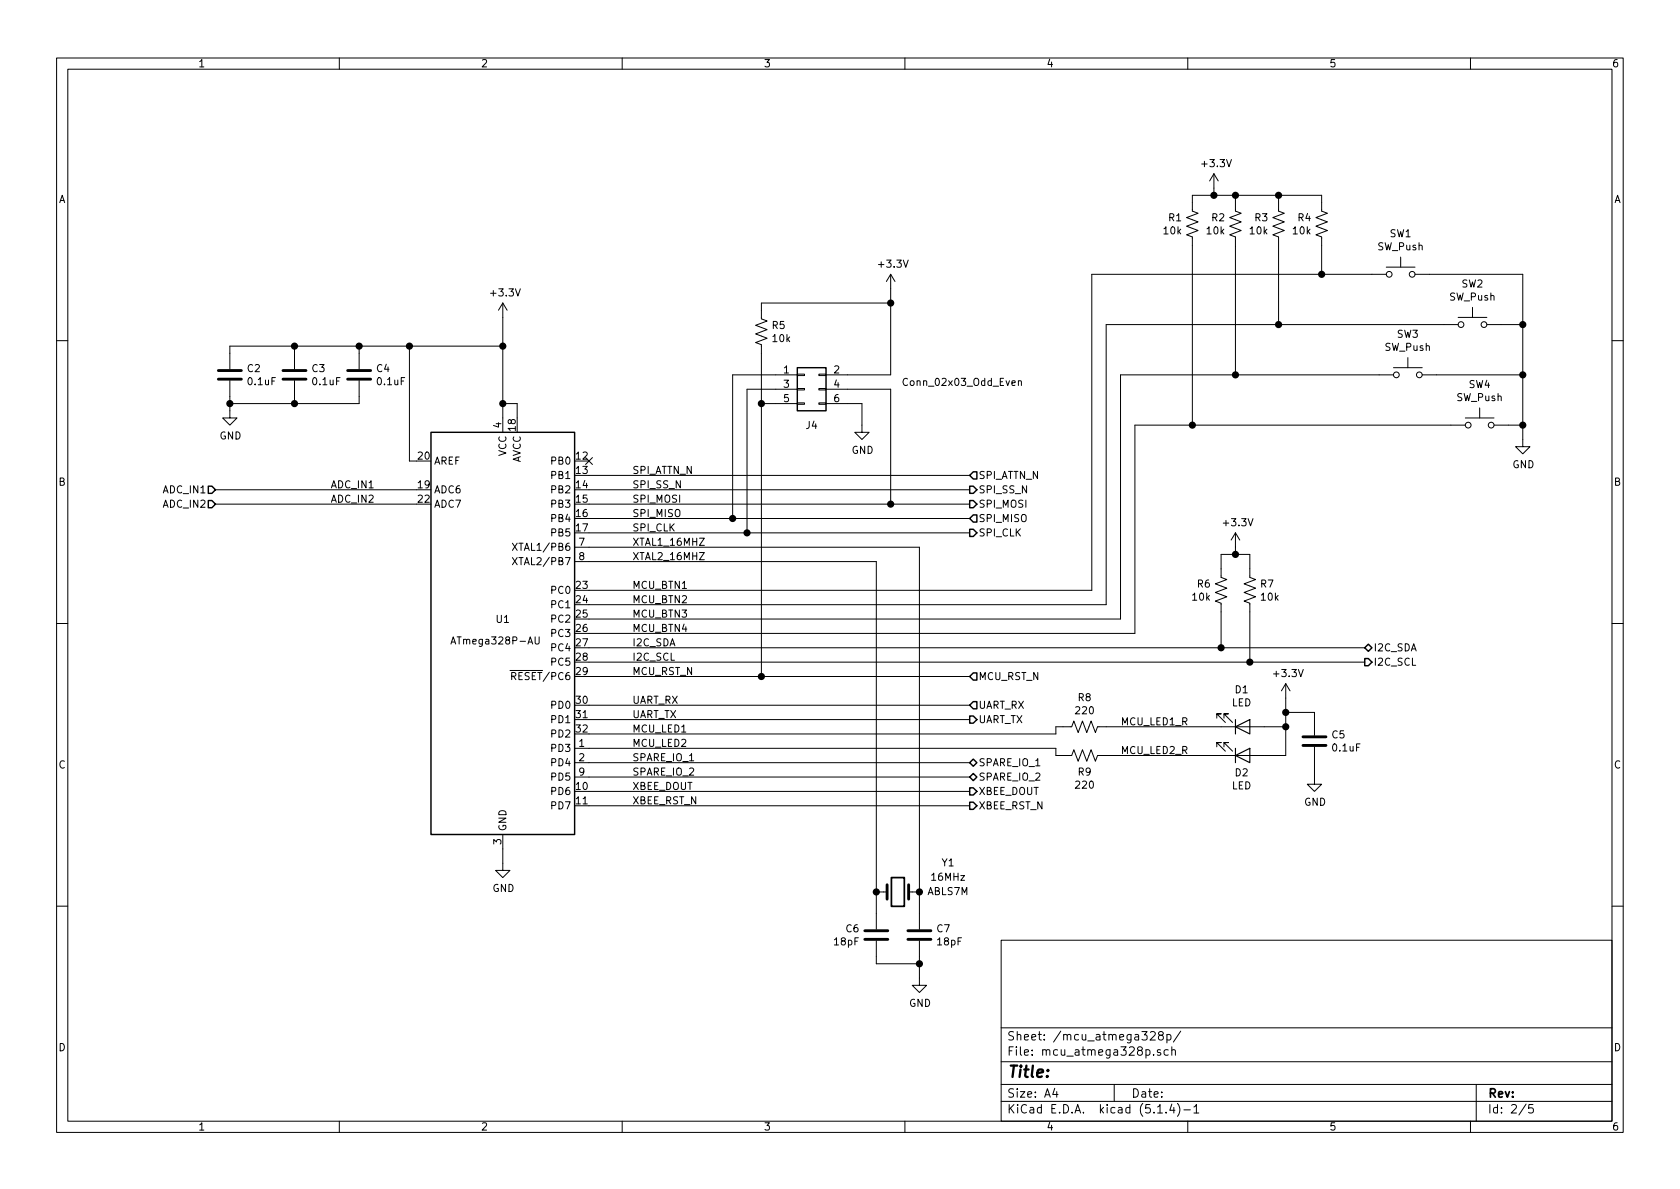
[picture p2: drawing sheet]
EESchema Schematic File Version 4
LIBS:wiproc-cache
EELAYER 30 0
EELAYER END
$Descr A4 11693 8268
encoding utf-8
Sheet 2 5
Title ""
Date ""
Rev ""
Comp ""
Comment1 ""
Comment2 ""
Comment3 ""
Comment4 ""
$EndDescr
Wire Wire Line
	4100 3500 6200 3500
Wire Wire Line
	4100 3600 5100 3600
Wire Wire Line
	4100 3700 5200 3700
$Comp
L Device:Crystal Y1
U 1 1
P 6250 6200
F 0 "Y1" H 5900 6000 50  0000 C CNN
F 1 "16MHz" H 5900 6100 50  0000 C CNN
F 2 "Crystal:Crystal_SMD_ECS_CSM3X-2Pin_7.6x4.1mm" H 6250 6200 50  0001 C CNN
F 3 "~" H 6250 6200 50  0001 C CNN
F 4 "ABLS7M" H 5900 6200 50  0000 C CNN "PN"
	1    6250 6200
	-1   0    0    1   
$EndComp
$Comp
L Device:C C6
U 1 1
P 6100 6500
F 0 "C6" H 5986 6546 50  0000 R CNN
F 1 "18pF" H 5986 6455 50  0000 R CNN
F 2 "Capacitor_SMD:C_0603_1608Metric_Pad1.05x0.95mm_HandSolder" H 6138 6350 50  0001 C CNN
F 3 "~" H 6100 6500 50  0001 C CNN
	1    6100 6500
	1    0    0    -1  
$EndComp
$Comp
L Device:C C7
U 1 1
P 6400 6500
F 0 "C7" H 6515 6546 50  0000 L CNN
F 1 "18pF" H 6515 6455 50  0000 L CNN
F 2 "Capacitor_SMD:C_0603_1608Metric_Pad1.05x0.95mm_HandSolder" H 6438 6350 50  0001 C CNN
F 3 "~" H 6400 6500 50  0001 C CNN
	1    6400 6500
	1    0    0    -1  
$EndComp
$Comp
L power:GND #PWR016
U 1 1
P 6400 6800
F 0 "#PWR016" H 6400 6550 50  0001 C CNN
F 1 "GND" H 6405 6627 50  0000 C CNN
F 2 "" H 6400 6800 50  0001 C CNN
F 3 "" H 6400 6800 50  0001 C CNN
	1    6400 6800
	1    0    0    -1  
$EndComp
Text Label 4400 3300 0    50   ~ 0
SPI_ATTN_N
Text Label 4400 3400 0    50   ~ 0
SPI_SS_N
Text Label 4400 3700 0    50   ~ 0
SPI_CLK
Text Label 4400 3500 0    50   ~ 0
SPI_MOSI
Text Label 4400 3600 0    50   ~ 0
SPI_MISO
Text Label 4400 3800 0    50   ~ 0
XTAL1_16MHZ
Text Label 4400 3900 0    50   ~ 0
XTAL2_16MHZ
$Comp
L Connector_Generic:Conn_02x03_Odd_Even J4
U 1 1
P 5600 2700
F 0 "J4" H 5650 2450 50  0000 C CNN
F 1 "Conn_02x03_Odd_Even" H 6700 2750 50  0000 C CNN
F 2 "Connector_PinHeader_2.54mm:PinHeader_2x03_P2.54mm_Vertical_SMD" H 5600 2700 50  0001 C CNN
F 3 "~" H 5600 2700 50  0001 C CNN
	1    5600 2700
	1    0    0    -1  
$EndComp
Wire Wire Line
	5400 2600 5100 2600
Wire Wire Line
	5100 2600 5100 3600
Connection ~ 5100 3600
Wire Wire Line
	5400 2700 5200 2700
Wire Wire Line
	5200 2700 5200 3700
Wire Wire Line
	5300 4700 4100 4700
Wire Wire Line
	5900 2700 6200 2700
Wire Wire Line
	6200 2700 6200 3500
Connection ~ 6200 3500
$Comp
L power:GND #PWR010
U 1 1
P 6000 2950
F 0 "#PWR010" H 6000 2700 50  0001 C CNN
F 1 "GND" H 6005 2777 50  0000 C CNN
F 2 "" H 6000 2950 50  0001 C CNN
F 3 "" H 6000 2950 50  0001 C CNN
	1    6000 2950
	1    0    0    -1  
$EndComp
Wire Wire Line
	5900 2800 6000 2800
Wire Wire Line
	6000 2800 6000 2950
$Comp
L power:+3.3V #PWR07
U 1 1
P 6200 2000
F 0 "#PWR07" H 6200 1850 50  0001 C CNN
F 1 "+3.3V" H 6215 2173 50  0000 C CNN
F 2 "" H 6200 2000 50  0001 C CNN
F 3 "" H 6200 2000 50  0001 C CNN
	1    6200 2000
	1    0    0    -1  
$EndComp
Wire Wire Line
	6200 2000 6200 2100
Wire Wire Line
	6200 2600 5900 2600
Wire Wire Line
	4100 3800 6400 3800
Wire Wire Line
	6400 6350 6400 6200
Connection ~ 6400 6200
Wire Wire Line
	4100 3900 6100 3900
Wire Wire Line
	6100 6350 6100 6200
Connection ~ 6100 6200
Wire Wire Line
	6100 6650 6100 6700
Wire Wire Line
	6100 6700 6400 6700
Wire Wire Line
	6400 6700 6400 6650
Wire Wire Line
	6400 6800 6400 6700
Connection ~ 6400 6700
Wire Wire Line
	6100 3900 6100 6200
Wire Wire Line
	4100 5500 6750 5500
Wire Wire Line
	4100 3300 6750 3300
Wire Wire Line
	4100 3400 6750 3400
Wire Wire Line
	6200 3500 6750 3500
Wire Wire Line
	5100 3600 6750 3600
Wire Wire Line
	6750 3700 5200 3700
Connection ~ 5200 3700
Text Label 4400 5000 0    50   ~ 0
UART_TX
Text Label 4400 4900 0    50   ~ 0
UART_RX
$Comp
L power:+3.3V #PWR08
U 1 1
P 3500 2200
F 0 "#PWR08" H 3500 2050 50  0001 C CNN
F 1 "+3.3V" H 3515 2373 50  0000 C CNN
F 2 "" H 3500 2200 50  0001 C CNN
F 3 "" H 3500 2200 50  0001 C CNN
	1    3500 2200
	1    0    0    -1  
$EndComp
Wire Wire Line
	3500 2900 3500 2800
Wire Wire Line
	3600 2900 3600 2800
Wire Wire Line
	3600 2800 3500 2800
Connection ~ 3500 2800
Wire Wire Line
	3500 2800 3500 2400
$Comp
L power:GND #PWR015
U 1 1
P 3500 6000
F 0 "#PWR015" H 3500 5750 50  0001 C CNN
F 1 "GND" H 3505 5827 50  0000 C CNN
F 2 "" H 3500 6000 50  0001 C CNN
F 3 "" H 3500 6000 50  0001 C CNN
	1    3500 6000
	1    0    0    -1  
$EndComp
Wire Wire Line
	3500 6000 3500 5900
Text Label 4400 4700 0    50   ~ 0
MCU_RST_N
$Comp
L Device:C C2
U 1 1
P 1600 2600
F 0 "C2" H 1715 2646 50  0000 L CNN
F 1 "0.1uF" H 1715 2555 50  0000 L CNN
F 2 "Capacitor_SMD:C_0603_1608Metric_Pad1.05x0.95mm_HandSolder" H 1638 2450 50  0001 C CNN
F 3 "~" H 1600 2600 50  0001 C CNN
	1    1600 2600
	1    0    0    -1  
$EndComp
$Comp
L power:GND #PWR09
U 1 1
P 1600 2850
F 0 "#PWR09" H 1600 2600 50  0001 C CNN
F 1 "GND" H 1605 2677 50  0000 C CNN
F 2 "" H 1600 2850 50  0001 C CNN
F 3 "" H 1600 2850 50  0001 C CNN
	1    1600 2850
	1    0    0    -1  
$EndComp
Wire Wire Line
	1600 2450 1600 2400
Connection ~ 3500 2400
Wire Wire Line
	3500 2400 3500 2200
Wire Wire Line
	2900 3200 2850 3200
Wire Wire Line
	2850 3200 2850 2400
Wire Wire Line
	2850 2400 3500 2400
$Comp
L Device:C C4
U 1 1
P 2500 2600
F 0 "C4" H 2615 2646 50  0000 L CNN
F 1 "0.1uF" H 2615 2555 50  0000 L CNN
F 2 "Capacitor_SMD:C_0603_1608Metric_Pad1.05x0.95mm_HandSolder" H 2538 2450 50  0001 C CNN
F 3 "~" H 2500 2600 50  0001 C CNN
	1    2500 2600
	1    0    0    -1  
$EndComp
Wire Wire Line
	1600 2750 1600 2800
$Comp
L Device:C C3
U 1 1
P 2050 2600
F 0 "C3" H 2165 2646 50  0000 L CNN
F 1 "0.1uF" H 2165 2555 50  0000 L CNN
F 2 "Capacitor_SMD:C_0603_1608Metric_Pad1.05x0.95mm_HandSolder" H 2088 2450 50  0001 C CNN
F 3 "~" H 2050 2600 50  0001 C CNN
	1    2050 2600
	1    0    0    -1  
$EndComp
Wire Wire Line
	1600 2400 2050 2400
Connection ~ 2850 2400
Wire Wire Line
	2050 2450 2050 2400
Connection ~ 2050 2400
Wire Wire Line
	2050 2400 2500 2400
Wire Wire Line
	2500 2450 2500 2400
Connection ~ 2500 2400
Wire Wire Line
	2500 2400 2850 2400
Wire Wire Line
	2500 2750 2500 2800
Wire Wire Line
	2500 2800 2050 2800
Connection ~ 1600 2800
Wire Wire Line
	1600 2800 1600 2850
Wire Wire Line
	2050 2750 2050 2800
Connection ~ 2050 2800
Wire Wire Line
	2050 2800 1600 2800
Wire Wire Line
	5300 4700 6750 4700
Connection ~ 5300 4700
Wire Wire Line
	5300 2450 5300 2800
Wire Wire Line
	5400 2800 5300 2800
Connection ~ 5300 2800
Wire Wire Line
	5300 2800 5300 4700
Wire Wire Line
	5300 2150 5300 2100
Wire Wire Line
	5300 2100 6200 2100
Connection ~ 6200 2100
Wire Wire Line
	6200 2100 6200 2600
Wire Wire Line
	4100 4900 6750 4900
Wire Wire Line
	4100 5000 6750 5000
Text HLabel 6750 3300 2    50   Input ~ 0
SPI_ATTN_N
Text HLabel 6750 3400 2    50   Output ~ 0
SPI_SS_N
Text HLabel 6750 3500 2    50   Output ~ 0
SPI_MOSI
Text HLabel 6750 3700 2    50   Output ~ 0
SPI_CLK
Text HLabel 6750 3600 2    50   Input ~ 0
SPI_MISO
Text HLabel 6750 4700 2    50   Input ~ 0
MCU_RST_N
Text HLabel 6750 5000 2    50   Output ~ 0
UART_TX
Text HLabel 6750 4900 2    50   Input ~ 0
UART_RX
Text Label 4400 5500 0    50   ~ 0
XBEE_DOUT
Wire Wire Line
	4100 5600 6750 5600
Text Label 4400 5600 0    50   ~ 0
XBEE_RST_N
Text HLabel 6750 5500 2    50   Output ~ 0
XBEE_DOUT
Text HLabel 6750 5600 2    50   Output ~ 0
XBEE_RST_N
$Comp
L Device:R_US R5
U 1 1
P 5300 2300
F 0 "R5" H 5368 2346 50  0000 L CNN
F 1 "10k" H 5368 2255 50  0000 L CNN
F 2 "Resistor_SMD:R_0603_1608Metric_Pad1.05x0.95mm_HandSolder" V 5340 2290 50  0001 C CNN
F 3 "~" H 5300 2300 50  0001 C CNN
	1    5300 2300
	1    0    0    -1  
$EndComp
Text HLabel 1500 3400 0    50   Input ~ 0
ADC_IN1
Wire Wire Line
	1500 3400 2900 3400
Text HLabel 9500 4500 2    50   BiDi ~ 0
I2C_SDA
Text HLabel 9500 4600 2    50   Output ~ 0
I2C_SCL
Wire Wire Line
	4100 4600 8700 4600
Wire Wire Line
	4100 4500 8500 4500
Wire Wire Line
	8700 4250 8700 4600
$Comp
L Device:R_US R7
U 1 1
P 8700 4100
F 0 "R7" H 8768 4146 50  0000 L CNN
F 1 "10k" H 8768 4055 50  0000 L CNN
F 2 "Resistor_SMD:R_0603_1608Metric_Pad1.05x0.95mm_HandSolder" V 8740 4090 50  0001 C CNN
F 3 "~" H 8700 4100 50  0001 C CNN
	1    8700 4100
	1    0    0    -1  
$EndComp
Connection ~ 8700 4600
Wire Wire Line
	8700 4600 9500 4600
$Comp
L Device:R_US R6
U 1 1
P 8500 4100
F 0 "R6" H 8432 4146 50  0000 R CNN
F 1 "10k" H 8432 4055 50  0000 R CNN
F 2 "Resistor_SMD:R_0603_1608Metric_Pad1.05x0.95mm_HandSolder" V 8540 4090 50  0001 C CNN
F 3 "~" H 8500 4100 50  0001 C CNN
	1    8500 4100
	1    0    0    -1  
$EndComp
Wire Wire Line
	8500 4250 8500 4500
Connection ~ 8500 4500
Wire Wire Line
	8500 4500 9500 4500
$Comp
L power:+3.3V #PWR012
U 1 1
P 8600 3800
F 0 "#PWR012" H 8600 3650 50  0001 C CNN
F 1 "+3.3V" H 8615 3973 50  0000 C CNN
F 2 "" H 8600 3800 50  0001 C CNN
F 3 "" H 8600 3800 50  0001 C CNN
	1    8600 3800
	1    0    0    -1  
$EndComp
Wire Wire Line
	8500 3950 8500 3850
Wire Wire Line
	8500 3850 8600 3850
Wire Wire Line
	8600 3850 8600 3800
Wire Wire Line
	8700 3950 8700 3850
Wire Wire Line
	8700 3850 8600 3850
Connection ~ 8600 3850
Text HLabel 1500 3500 0    50   Input ~ 0
ADC_IN2
Wire Wire Line
	1500 3500 2900 3500
Text Label 2300 3400 0    50   ~ 0
ADC_IN1
Text Label 2300 3500 0    50   ~ 0
ADC_IN2
Text HLabel 6750 5400 2    50   BiDi ~ 0
SPARE_IO_2
Text HLabel 6750 5300 2    50   BiDi ~ 0
SPARE_IO_1
Wire Wire Line
	6400 3800 6400 6200
Wire Wire Line
	4100 5300 6750 5300
Wire Wire Line
	4100 5400 6750 5400
Text Label 4400 5300 0    50   ~ 0
SPARE_IO_1
Text Label 4400 5400 0    50   ~ 0
SPARE_IO_2
$Comp
L Device:LED D1
U 1 1
P 8650 5050
F 0 "D1" H 8643 4795 50  0000 C CNN
F 1 "LED" H 8643 4886 50  0000 C CNN
F 2 "LED_SMD:LED_0805_2012Metric_Pad1.15x1.40mm_HandSolder" H 8650 5050 50  0001 C CNN
F 3 "~" H 8650 5050 50  0001 C CNN
	1    8650 5050
	1    0    0    1   
$EndComp
$Comp
L Device:LED D2
U 1 1
P 8650 5250
F 0 "D2" H 8643 5373 50  0000 C CNN
F 1 "LED" H 8643 5464 50  0000 C CNN
F 2 "LED_SMD:LED_0805_2012Metric_Pad1.15x1.40mm_HandSolder" H 8650 5250 50  0001 C CNN
F 3 "~" H 8650 5250 50  0001 C CNN
	1    8650 5250
	1    0    0    1   
$EndComp
$Comp
L power:+3.3V #PWR013
U 1 1
P 8950 4850
F 0 "#PWR013" H 8950 4700 50  0001 C CNN
F 1 "+3.3V" H 8965 5023 50  0000 C CNN
F 2 "" H 8950 4850 50  0001 C CNN
F 3 "" H 8950 4850 50  0001 C CNN
	1    8950 4850
	1    0    0    -1  
$EndComp
Wire Wire Line
	8950 4850 8950 4950
Wire Wire Line
	8950 5250 8800 5250
Wire Wire Line
	8800 5050 8950 5050
Wire Wire Line
	8950 5050 8950 5250
Connection ~ 8950 5050
$Comp
L Device:R_US R8
U 1 1
P 7550 5050
F 0 "R8" V 7345 5050 50  0000 C CNN
F 1 "220" V 7436 5050 50  0000 C CNN
F 2 "Resistor_SMD:R_0603_1608Metric_Pad1.05x0.95mm_HandSolder" V 7590 5040 50  0001 C CNN
F 3 "~" H 7550 5050 50  0001 C CNN
	1    7550 5050
	0    1    1    0   
$EndComp
$Comp
L Device:R_US R9
U 1 1
P 7550 5250
F 0 "R9" V 7663 5250 50  0000 C CNN
F 1 "220" V 7754 5250 50  0000 C CNN
F 2 "Resistor_SMD:R_0603_1608Metric_Pad1.05x0.95mm_HandSolder" V 7590 5240 50  0001 C CNN
F 3 "~" H 7550 5250 50  0001 C CNN
	1    7550 5250
	0    1    1    0   
$EndComp
Wire Wire Line
	7700 5050 8500 5050
Wire Wire Line
	7700 5250 8500 5250
Wire Wire Line
	7400 5050 7350 5050
Wire Wire Line
	7350 5050 7350 5100
Wire Wire Line
	7350 5100 4100 5100
Wire Wire Line
	4100 5200 7350 5200
Wire Wire Line
	7350 5200 7350 5250
Wire Wire Line
	7350 5250 7400 5250
Text Label 4400 5100 0    50   ~ 0
MCU_LED1
Text Label 4400 5200 0    50   ~ 0
MCU_LED2
Text Label 7800 5050 0    50   ~ 0
MCU_LED1_R
Text Label 7800 5250 0    50   ~ 0
MCU_LED2_R
$Comp
L Device:C C5
U 1 1
P 9150 5150
F 0 "C5" H 9265 5196 50  0000 L CNN
F 1 "0.1uF" H 9265 5105 50  0000 L CNN
F 2 "Capacitor_SMD:C_0603_1608Metric_Pad1.05x0.95mm_HandSolder" H 9188 5000 50  0001 C CNN
F 3 "~" H 9150 5150 50  0001 C CNN
	1    9150 5150
	1    0    0    -1  
$EndComp
Wire Wire Line
	9150 5000 9150 4950
Wire Wire Line
	9150 4950 8950 4950
Connection ~ 8950 4950
Wire Wire Line
	8950 4950 8950 5050
$Comp
L power:GND #PWR014
U 1 1
P 9150 5400
F 0 "#PWR014" H 9150 5150 50  0001 C CNN
F 1 "GND" H 9155 5227 50  0000 C CNN
F 2 "" H 9150 5400 50  0001 C CNN
F 3 "" H 9150 5400 50  0001 C CNN
	1    9150 5400
	1    0    0    -1  
$EndComp
Wire Wire Line
	9150 5300 9150 5400
$Comp
L Switch:SW_Push SW1
U 1 1
P 9750 1900
F 0 "SW1" H 9750 2185 50  0000 C CNN
F 1 "SW_Push" H 9750 2094 50  0000 C CNN
F 2 "Button_Switch_SMD:SW_SPST_TL3342" H 9750 2100 50  0001 C CNN
F 3 "~" H 9750 2100 50  0001 C CNN
	1    9750 1900
	1    0    0    -1  
$EndComp
$Comp
L Switch:SW_Push SW2
U 1 1
P 10250 2250
F 0 "SW2" H 10250 2535 50  0000 C CNN
F 1 "SW_Push" H 10250 2444 50  0000 C CNN
F 2 "Button_Switch_SMD:SW_SPST_TL3342" H 10250 2450 50  0001 C CNN
F 3 "~" H 10250 2450 50  0001 C CNN
	1    10250 2250
	1    0    0    -1  
$EndComp
$Comp
L Switch:SW_Push SW3
U 1 1
P 9800 2600
F 0 "SW3" H 9800 2885 50  0000 C CNN
F 1 "SW_Push" H 9800 2794 50  0000 C CNN
F 2 "Button_Switch_SMD:SW_SPST_TL3342" H 9800 2800 50  0001 C CNN
F 3 "~" H 9800 2800 50  0001 C CNN
	1    9800 2600
	1    0    0    -1  
$EndComp
$Comp
L Switch:SW_Push SW4
U 1 1
P 10300 2950
F 0 "SW4" H 10300 3235 50  0000 C CNN
F 1 "SW_Push" H 10300 3144 50  0000 C CNN
F 2 "Button_Switch_SMD:SW_SPST_TL3342" H 10300 3150 50  0001 C CNN
F 3 "~" H 10300 3150 50  0001 C CNN
	1    10300 2950
	1    0    0    -1  
$EndComp
$Comp
L Device:R_US R4
U 1 1
P 9200 1550
F 0 "R4" H 9132 1596 50  0000 R CNN
F 1 "10k" H 9132 1505 50  0000 R CNN
F 2 "Resistor_SMD:R_0603_1608Metric_Pad1.05x0.95mm_HandSolder" V 9240 1540 50  0001 C CNN
F 3 "~" H 9200 1550 50  0001 C CNN
	1    9200 1550
	1    0    0    -1  
$EndComp
$Comp
L Device:R_US R3
U 1 1
P 8900 1550
F 0 "R3" H 8832 1596 50  0000 R CNN
F 1 "10k" H 8832 1505 50  0000 R CNN
F 2 "Resistor_SMD:R_0603_1608Metric_Pad1.05x0.95mm_HandSolder" V 8940 1540 50  0001 C CNN
F 3 "~" H 8900 1550 50  0001 C CNN
	1    8900 1550
	1    0    0    -1  
$EndComp
$Comp
L Device:R_US R2
U 1 1
P 8600 1550
F 0 "R2" H 8532 1596 50  0000 R CNN
F 1 "10k" H 8532 1505 50  0000 R CNN
F 2 "Resistor_SMD:R_0603_1608Metric_Pad1.05x0.95mm_HandSolder" V 8640 1540 50  0001 C CNN
F 3 "~" H 8600 1550 50  0001 C CNN
	1    8600 1550
	1    0    0    -1  
$EndComp
$Comp
L Device:R_US R1
U 1 1
P 8300 1550
F 0 "R1" H 8232 1596 50  0000 R CNN
F 1 "10k" H 8232 1505 50  0000 R CNN
F 2 "Resistor_SMD:R_0603_1608Metric_Pad1.05x0.95mm_HandSolder" V 8340 1540 50  0001 C CNN
F 3 "~" H 8300 1550 50  0001 C CNN
	1    8300 1550
	1    0    0    -1  
$EndComp
$Comp
L power:+3.3V #PWR06
U 1 1
P 8450 1300
F 0 "#PWR06" H 8450 1150 50  0001 C CNN
F 1 "+3.3V" H 8465 1473 50  0000 C CNN
F 2 "" H 8450 1300 50  0001 C CNN
F 3 "" H 8450 1300 50  0001 C CNN
	1    8450 1300
	1    0    0    -1  
$EndComp
Wire Wire Line
	8300 1400 8300 1350
Wire Wire Line
	8300 1350 8450 1350
Wire Wire Line
	8450 1350 8450 1300
Wire Wire Line
	8600 1400 8600 1350
Wire Wire Line
	8600 1350 8450 1350
Connection ~ 8450 1350
Wire Wire Line
	8600 1350 8900 1350
Wire Wire Line
	8900 1350 8900 1400
Connection ~ 8600 1350
Wire Wire Line
	8900 1350 9200 1350
Wire Wire Line
	9200 1350 9200 1400
Connection ~ 8900 1350
Wire Wire Line
	9200 1700 9200 1900
Wire Wire Line
	9200 1900 9550 1900
Wire Wire Line
	8900 1700 8900 2250
Wire Wire Line
	8900 2250 10050 2250
Wire Wire Line
	8600 1700 8600 2600
Wire Wire Line
	8600 2600 9600 2600
Wire Wire Line
	8300 1700 8300 2950
Wire Wire Line
	8300 2950 10100 2950
$Comp
L power:GND #PWR011
U 1 1
P 10600 3050
F 0 "#PWR011" H 10600 2800 50  0001 C CNN
F 1 "GND" H 10605 2877 50  0000 C CNN
F 2 "" H 10600 3050 50  0001 C CNN
F 3 "" H 10600 3050 50  0001 C CNN
	1    10600 3050
	1    0    0    -1  
$EndComp
Wire Wire Line
	9950 1900 10600 1900
Wire Wire Line
	10600 1900 10600 2250
Wire Wire Line
	10450 2250 10600 2250
Connection ~ 10600 2250
Wire Wire Line
	10600 2250 10600 2600
Wire Wire Line
	10000 2600 10600 2600
Connection ~ 10600 2600
Wire Wire Line
	10600 2600 10600 2950
Wire Wire Line
	10500 2950 10600 2950
Connection ~ 10600 2950
Wire Wire Line
	10600 2950 10600 3050
Wire Wire Line
	4100 4400 7900 4400
Wire Wire Line
	7900 4400 7900 2950
Wire Wire Line
	7900 2950 8300 2950
Connection ~ 8300 2950
Wire Wire Line
	4100 4300 7800 4300
Wire Wire Line
	7800 4300 7800 2600
Wire Wire Line
	7800 2600 8600 2600
Connection ~ 8600 2600
Wire Wire Line
	8900 2250 7700 2250
Wire Wire Line
	7700 2250 7700 4200
Wire Wire Line
	7700 4200 4100 4200
Connection ~ 8900 2250
Wire Wire Line
	4100 4100 7600 4100
Wire Wire Line
	7600 4100 7600 1900
Wire Wire Line
	7600 1900 9200 1900
Connection ~ 9200 1900
Text Label 4400 4100 0    50   ~ 0
MCU_BTN1
Text Label 4400 4200 0    50   ~ 0
MCU_BTN2
Text Label 4400 4300 0    50   ~ 0
MCU_BTN3
Text Label 4400 4400 0    50   ~ 0
MCU_BTN4
Text Label 4400 4500 0    50   ~ 0
I2C_SDA
Text Label 4400 4600 0    50   ~ 0
I2C_SCL
NoConn ~ 4100 3200
$Comp
L atmega48p:ATmega328P-AU U1
U 1 1
P 3500 4400
F 0 "U1" H 3500 4500 50  0000 C CNN
F 1 "ATmega328P-AU" H 3450 4350 50  0000 C CNN
F 2 "Package_QFP:TQFP-32_7x7mm_P0.8mm" H 3500 4400 50  0001 C CIN
F 3 "http://ww1.microchip.com/downloads/en/DeviceDoc/ATmega328_P%20AVR%20MCU%20with%20picoPower%20Technology%20Data%20Sheet%2040001984A.pdf" H 3500 4400 50  0001 C CNN
	1    3500 4400
	1    0    0    -1  
$EndComp
$EndSCHEMATC
